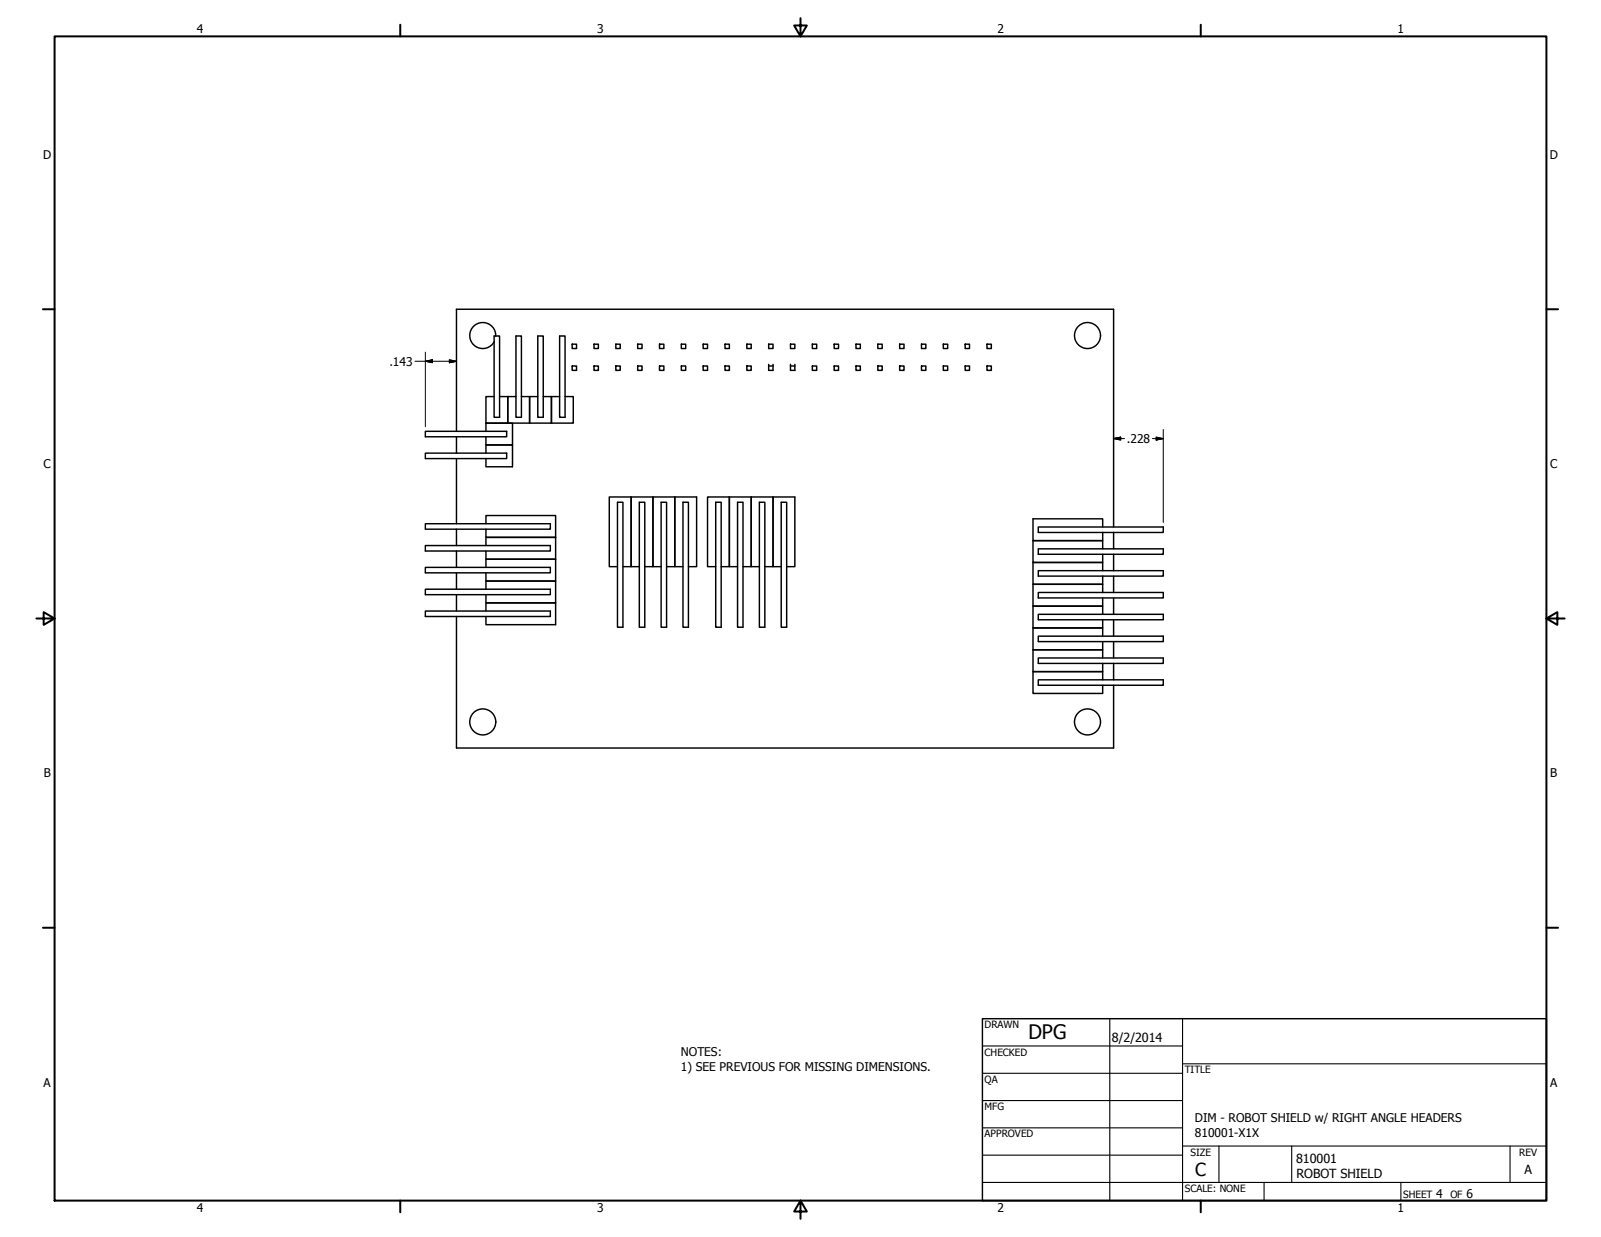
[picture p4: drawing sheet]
<svg xmlns="http://www.w3.org/2000/svg" width="559mm" height="432mm" viewBox="0 0 559 432" stroke-linecap="round" stroke-linejoin="round" font-family="sans-serif">
<!-- layer: Visible (ANSI) -->
<g fill="none" stroke="#000" stroke-width=".51">
<path d="M172.5 117.3h1.9v28.4h-1.9zM173 117.3a4.5 4.5 0 0 0-6-4.5 4.5 4.5 0 0 0-2 7.2 4.5 4.5 0 0 0 7.5-.7M180.1 117.3h1.9v28.4h-1.9zM187.7 117.3h1.9v28.4h-1.9zM195.3 117.3h1.9v28.4h-1.9zM172.5 138.4h-2.9v9.3h7.6v-9.3h-2.8M180.1 138.4h-2.9v9.3h7.6v-9.3h-2.8M187.7 138.4h-2.9v9.3h7.7v-9.3h-2.9M195.3 138.4h-2.8v9.3h7.6v-9.3h-2.9M199.7 120.1h1.5v1.6h-1.5zM199.7 127.8h1.5v1.5h-1.5zM207.3 120.1h1.6v1.6h-1.6z"/>
<path d="M207.3 127.8h1.6v1.5h-1.6zM214.9 120.1h1.6v1.6h-1.6zM214.9 127.8h1.6v1.5h-1.6zM222.6 120.1h1.5v1.6h-1.5zM222.6 127.8h1.5v1.5h-1.5zM230.2 120.1h1.5v1.6h-1.5zM230.2 127.8h1.5v1.5h-1.5zM237.8 120.1h1.5v1.6h-1.5zM237.8 127.8h1.5v1.5h-1.5zM245.4 120.1h1.6v1.6h-1.6zM245.4 127.8h1.6v1.5h-1.6zM253 120.1h1.6v1.6h-1.6z"/>
<path d="M253 127.8h1.6v1.5h-1.6zM260.7 120.1h1.5v1.6h-1.5zM260.7 127.8h1.5v1.5h-1.5zM268.3 120.1h1.5v1.6h-1.5zM268.3 127.2v2.1h1.5v-2.1M268.3 127.8h1.5M275.9 120.1h1.5v1.6h-1.5zM275.9 127.2v2.1h1.5v-2.1M275.9 127.8h1.5M283.5 120.1h1.6v1.6h-1.6zM283.5 127.8h1.6v1.5h-1.6zM291.1 120.1h1.6v1.6h-1.6z"/>
<path d="M291.1 127.8h1.6v1.5h-1.6zM298.8 120.1h1.5v1.6h-1.5zM298.8 127.8h1.5v1.5h-1.5zM306.4 120.1h1.5v1.6h-1.5zM306.4 127.8h1.5v1.5h-1.5zM314 120.1h1.5v1.6h-1.5zM314 127.8h1.5v1.5h-1.5zM321.6 120.1h1.6v1.6h-1.6zM321.6 127.8h1.6v1.5h-1.6zM329.2 120.1h1.6v1.6h-1.6zM329.2 127.8h1.6v1.5h-1.6zM336.9 120.1h1.5v1.6h-1.5z"/>
<path d="M336.9 127.8h1.5v1.5h-1.5zM344.5 120.1h1.5v1.6h-1.5zM344.5 127.8h1.5v1.5h-1.5zM148.5 150.6h28.3v1.9h-28.3zM148.5 158.2h28.3v1.9h-28.3zM159.3 150.6v-42.7h229.4v76.1M159.3 152.5v5.7M169.6 150.6v-2.9h9.3v7.6h-9.3v-2.8M169.6 158.2v-2.9h9.3v7.6h-9.3v-2.8M159.3 160.1v22.7M215.5 175.3h1.9v43.6h-1.9zM223.1 175.3h1.9v43.6h-1.9z"/>
<path d="M230.8 175.3h1.9v43.6h-1.9zM238.4 175.3h1.9v43.6h-1.9zM249.8 175.3h1.9v43.6h-1.9zM257.4 175.3h1.9v43.6h-1.9zM265 175.3h2v43.6h-2zM272.7 175.3h1.9v43.6h-1.9zM148.5 182.8h43.6v1.9h-43.6zM148.5 190.4h43.6v1.9h-43.6zM148.5 198.1h43.6v1.9h-43.6zM159.3 184.7v5.7M159.3 192.3v5.8M159.3 200v5.7"/>
<path d="M169.6 182.8v-2.8h24.3v7.6h-24.3v-2.9M169.6 190.4v-2.8h24.3v7.6h-24.3v-2.9M169.6 198.1v-2.9h24.3v7.6h-24.3v-2.8M215.5 197.8h-2.8v-24.3h7.6v24.3h-2.9M223.1 197.8h-2.8v-24.3h7.6v24.3h-2.9M230.8 197.8h-2.9v-24.3h7.6v24.3h-2.8M238.4 197.8h-2.9v-24.3h7.6v24.3h-2.8M249.8 197.8h-2.8v-24.3h7.6v24.3h-2.9M257.4 197.8h-2.8v-24.3h7.6v24.3h-2.9M265 197.8h-2.8v-24.3h7.6v24.3h-2.8M272.7 197.8h-2.9v-24.3h7.6v24.3h-2.8M362.4 199.2h43.6v1.9h-43.6z"/>
<path d="M362.4 191.6h43.6v1.9h-43.6zM362.4 184h43.6v1.9h-43.6zM384.9 199.2v-2.9h-24.3v7.7h24.3v-2.9M384.9 191.6v-2.9h-24.3v7.6h24.3v-2.8M384.9 184v-2.9h-24.3v7.6h24.3v-2.8M388.7 185.9v5.7M388.7 193.5v5.7M148.5 205.7h43.6v1.9h-43.6zM148.5 213.3h43.6v1.9h-43.6zM159.3 207.6v5.7M159.3 215.2v45.9h229.4v-21.9M169.6 205.7v-2.9h24.3v7.6h-24.3v-2.8"/>
<path d="M169.6 213.3v-2.9h24.3v7.7h-24.3v-2.9M362.4 214.4h43.6v1.9h-43.6zM362.4 206.8h43.6v1.9h-43.6zM384.9 214.4v-2.8h-24.3v7.6h24.3v-2.9M384.9 206.8v-2.8h-24.3v7.6h24.3v-2.9M388.7 201.1v5.7M388.7 208.7v5.7M388.7 216.3v5.8M362.4 237.3h43.6v1.9h-43.6zM362.4 229.7h43.6v1.9h-43.6zM362.4 222.1h43.6v1.9h-43.6zM384.9 237.3v-2.9h-24.3v7.7h24.3v-2.9"/>
<path d="M384.9 229.7v-2.9h-24.3v7.6h24.3v-2.8M384.9 222.1v-2.9h-24.3v7.6h24.3v-2.8M388.7 224v5.7M388.7 231.6v5.7"/>
<circle cx="379.6" cy="117.1" r="4.5"/>
<circle cx="168.5" cy="252" r="4.5"/>
<circle cx="379.6" cy="252" r="4.5"/>
</g>
<!-- layer: Border (ANSI) -->
<g fill="none" stroke="#000" stroke-width=".7">
<path d="M19 12.7h520.8v406.4h-520.8zM139.7 8.6v4.1M279.4 6.3v6.4l-2.2-3.8h4.4l-2.2 3.8M419.1 8.6v4.1M15 107.9h4M539.8 107.9h4M12.7 215.9h6.3l-3.8-2.2v4.4l3.8-2.2M539.8 215.9l3.8 2.2v-4.4l-3.8 2.2h6.3M15 323.8h4M539.8 323.8h4M139.7 419.1v4.1M279.4 419.1l2.2 3.8h-4.4l2.2-3.8v6.3"/>
<path d="M419.1 419.1v4.1"/>
</g>
<!-- layer: Title (ANSI) -->
<g fill="none" stroke="#000" stroke-width=".38">
<path d="M387.3 355.6v63.5M412.7 355.6v63.5M342.9 365.1h69.8M342.9 374.6h69.8M412.7 371.3h127.1M342.9 384.2h69.8M342.9 393.7h69.8M342.9 412.7h196.9M342.9 403.2h69.8M412.7 400h127.1M425.4 400v12.7M441.2 412.7v6.4"/>
<path d="M450.8 400v12.7M488.9 412.7v6.4M527 400v12.7"/>
</g>
<path d="M342.9 355.6h196.9v63.5h-196.9z" fill="none" stroke="#000" stroke-width=".51"/>
<!-- layer: Symbol (ANSI) -->
<path d="M144.8 126.1h14.5M148.5 126.1l2.4-.5v1zM148.5 122.9v26.1M156.8 125.6l2.5 .5-2.5 .5zM388.7 153.1l2.5-.5v1zM388.7 153.1h3.8M402.2 153.1h3.8M403.5 152.6l2.5 .5-2.5 .5zM406 149.9v32.5" fill="none" stroke="#000" stroke-width=".35"/>
<path d="M148.5 126.1l2.4-.5zM148.5 126.1l2.4-.5v1zM156.8 126.6l2.5-.5zM156.8 125.6l2.5 .5-2.5 .5zM388.7 153.1l2.5-.5zM388.7 153.1l2.5-.5v1zM403.5 153.6l2.5-.5zM403.5 152.6l2.5 .5-2.5 .5z" fill="#000" stroke="#000" stroke-width=".35"/>
<text font-size="7" x="359" y="362.6">DPG</text>
<text font-size="6.3" x="417.2" y="410.6">C</text>
<g font-size="4.4">
<text x="388.1" y="363.7">8/2/2014</text>
<text x="452.4" y="406">810001</text>
<text x="452.5" y="411.2">ROBOT SHIELD</text>
<text x="532.1" y="409.9">A</text>
</g>
<g font-size="4.2">
<text x="68.7" y="11.7">4</text>
<text x="208.4" y="11.7">3</text>
<text x="348.1" y="11.7">2</text>
<text x="487.8" y="11.7">1</text>
<text x="15.1" y="55.5">D</text>
<text x="540.9" y="55.5">D</text>
<text x="135.9" y="127.6">.143</text>
<text x="393.3" y="154.6">.228</text>
<text x="15.2" y="163.4">C</text>
<text x="541" y="163.4">C</text>
<text x="15.3" y="271.4">B</text>
<text x="541.1" y="271.4">B</text>
<text x="237.6" y="368.7">NOTES:</text>
<text x="237.6" y="373.8">1) SEE PREVIOUS FOR MISSING DIMENSIONS.</text>
<text x="15.2" y="379.3">A</text>
<text x="541" y="379.3">A</text>
<text x="417.1" y="391.7">DIM - ROBOT SHIELD w/ RIGHT ANGLE HEADERS</text>
<text x="417.1" y="396.7">810001-X1X</text>
<text x="501.3" y="418.3">4</text>
<text x="511.8" y="418.3">6</text>
<text x="68.7" y="423.2">4</text>
<text x="208.4" y="423.2">3</text>
<text x="348.1" y="423.2">2</text>
<text x="487.8" y="423.2">1</text>
</g>
<g font-size="3.5">
<text x="343.7" y="358.9">DRAWN</text>
<text x="343.7" y="368.5">CHECKED</text>
<text x="413.5" y="374.6">TITLE</text>
<text x="343.7" y="378">QA</text>
<text x="343.7" y="387.5">MFG</text>
<text x="343.7" y="397.1">APPROVED</text>
<text x="415.5" y="403.4">SIZE</text>
<text x="530.3" y="403.4">REV</text>
<text x="413.5" y="416.1">SCALE: NONE</text>
<text x="489.7" y="418.3">SHEET</text>
<text x="506.2" y="418.3">OF</text>
</g>
</svg>
